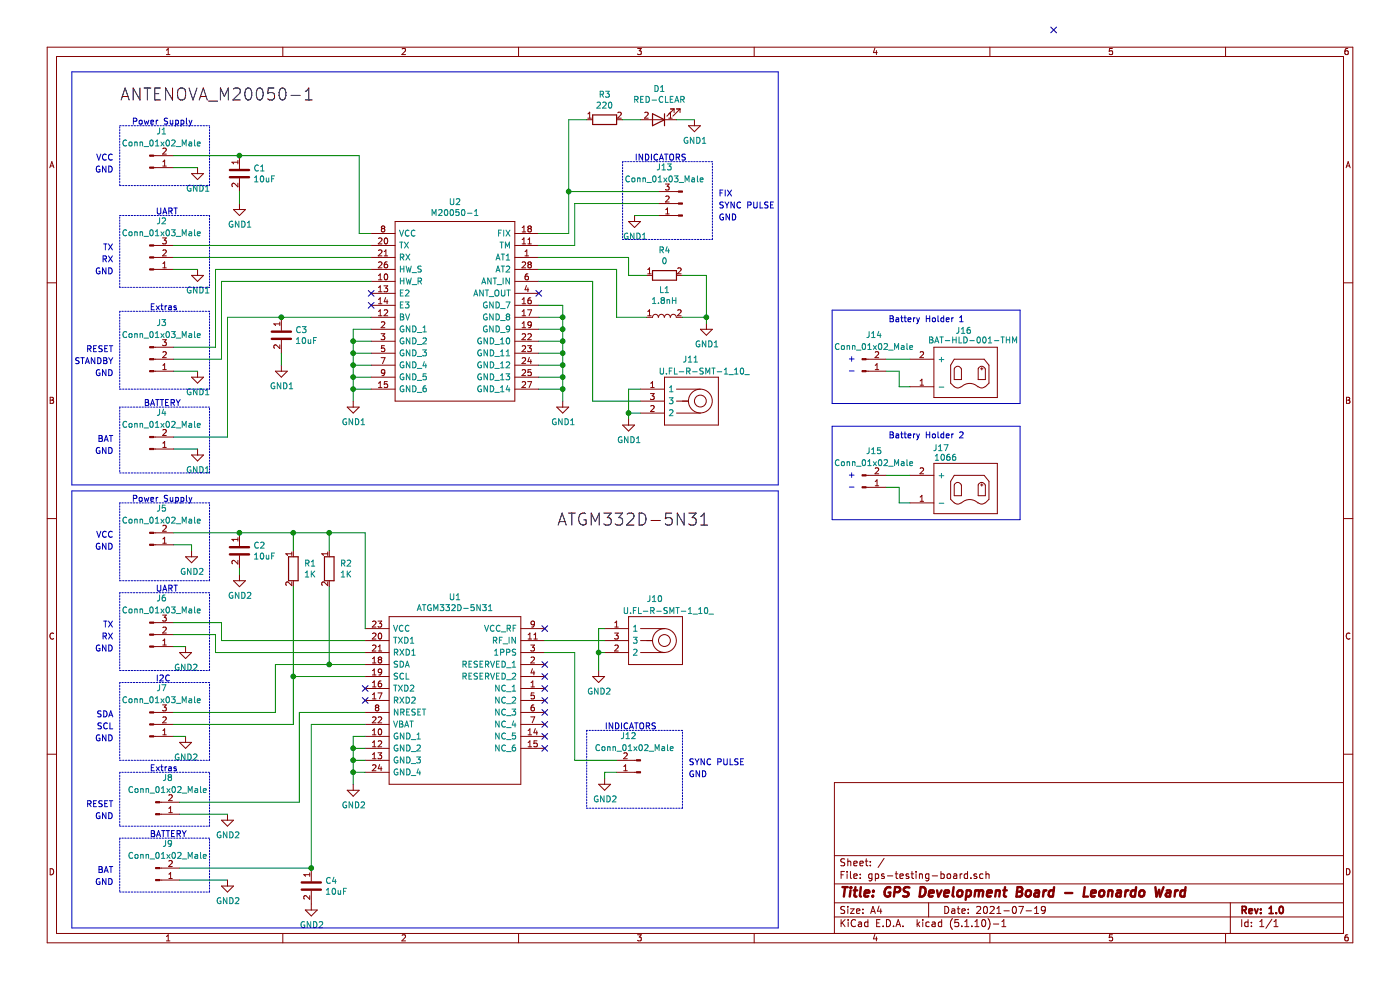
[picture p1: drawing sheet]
EESchema Schematic File Version 4
EELAYER 30 0
EELAYER END
$Descr A4 11693 8268
encoding utf-8
Sheet 1 1
Title "GPS Development Board - Leonardo Ward"
Date "2021-07-19"
Rev "1.0"
Comp ""
Comment1 ""
Comment2 ""
Comment3 ""
Comment4 ""
$EndDescr
$Comp
L M20050-1:M20050-1 U2
U 1 1
P 3100 1950
F 0 "U2" H 3800 2215 50  0000 C CNN
F 1 "M20050-1" H 3800 2124 50  0000 C CNN
F 2 "M20050-1:M200501" H 4350 2050 50  0001 L CNN
F 3 "https://www.mouser.com/datasheet/2/23/antenova_M20050-1-1279284.pdf" H 4350 1950 50  0001 L CNN
F 4 "Antennas GPS/GNSS RADIONOVA RF Module MTK chipset" H 4350 1850 50  0001 L CNN "Description"
F 5 "2" H 4350 1750 50  0001 L CNN "Height"
F 6 "Antenova" H 4350 1650 50  0001 L CNN "Manufacturer_Name"
F 7 "M20050-1" H 4350 1550 50  0001 L CNN "Manufacturer_Part_Number"
F 8 "237-M20050-1" H 4350 1450 50  0001 L CNN "Supplier Part Number 2"
F 9 "Mouser" H 4350 1350 50  0001 L CNN "Supplier 2"
F 10 "Digi-Key" H 4350 1250 50  0001 L CNN "Supplier 1"
F 11 "627-1100-1-ND" H 4350 1150 50  0001 L CNN "Supplier Part Number 1"
	1    3100 1950
	1    0    0    -1  
$EndComp
Wire Wire Line
	3100 3250 2950 3250
Wire Wire Line
	2950 3250 2950 3350
Wire Wire Line
	3100 3150 2950 3150
Wire Wire Line
	2950 3150 2950 3250
Connection ~ 2950 3250
Wire Wire Line
	3100 3050 2950 3050
Wire Wire Line
	2950 3050 2950 3150
Connection ~ 2950 3150
Wire Wire Line
	3100 2950 2950 2950
Wire Wire Line
	2950 2950 2950 3050
Connection ~ 2950 3050
Wire Wire Line
	3100 2850 2950 2850
Wire Wire Line
	2950 2850 2950 2950
Connection ~ 2950 2950
Wire Wire Line
	3100 2750 2950 2750
Wire Wire Line
	2950 2750 2950 2850
Connection ~ 2950 2850
Wire Wire Line
	4700 3250 4700 3350
Wire Wire Line
	4500 3250 4700 3250
Wire Wire Line
	4500 3150 4700 3150
Wire Wire Line
	4700 3150 4700 3250
Connection ~ 4700 3250
Wire Wire Line
	4500 3050 4700 3050
Wire Wire Line
	4700 3050 4700 3150
Connection ~ 4700 3150
Wire Wire Line
	4500 2950 4700 2950
Wire Wire Line
	4700 2950 4700 3050
Connection ~ 4700 3050
Wire Wire Line
	4500 2850 4700 2850
Wire Wire Line
	4700 2850 4700 2950
Connection ~ 4700 2950
Wire Wire Line
	4500 2750 4700 2750
Wire Wire Line
	4700 2750 4700 2850
Connection ~ 4700 2850
Wire Wire Line
	4500 2650 4700 2650
Wire Wire Line
	4700 2650 4700 2750
Connection ~ 4700 2750
Wire Wire Line
	4500 2550 4700 2550
Wire Wire Line
	4700 2550 4700 2650
Connection ~ 4700 2650
NoConn ~ 8800 250 
Text Notes 950  1350 2    50   ~ 0
VCC
Text Notes 950  2100 2    50   ~ 0
TX
Text Notes 950  2200 2    50   ~ 0
RX
Text Notes 950  2300 2    50   ~ 0
GND
Wire Notes Line
	1000 1800 1750 1800
Wire Notes Line
	1750 1800 1750 2400
Wire Notes Line
	1750 2400 1000 2400
Wire Notes Line
	1000 2400 1000 1800
Text Notes 1300 1800 0    50   ~ 0
UART
$Comp
L Connector:Conn_01x02_Male J1
U 1 1
P 1250 1400
F 0 "J1" H 1350 1100 50  0000 C CNN
F 1 "Conn_01x02_Male" H 1350 1200 50  0000 C CNN
F 2 "Connector_PinSocket_2.54mm:PinSocket_1x02_P2.54mm_Vertical" H 1250 1400 50  0001 C CNN
F 3 "~" H 1250 1400 50  0001 C CNN
	1    1250 1400
	1    0    0    1   
$EndComp
Wire Notes Line
	1000 1550 1750 1550
Wire Notes Line
	1750 1550 1750 1050
Wire Notes Line
	1000 1050 1750 1050
Wire Notes Line
	1000 1550 1000 1050
Text Notes 950  1450 2    50   ~ 0
GND
Text Notes 1100 1050 0    50   ~ 0
Power Supply
$Comp
L Connector:Conn_01x02_Male J4
U 1 1
P 1250 3750
F 0 "J4" H 1350 3450 50  0000 C CNN
F 1 "Conn_01x02_Male" H 1350 3550 50  0000 C CNN
F 2 "Connector_PinSocket_2.54mm:PinSocket_1x02_P2.54mm_Vertical" H 1250 3750 50  0001 C CNN
F 3 "~" H 1250 3750 50  0001 C CNN
	1    1250 3750
	1    0    0    1   
$EndComp
NoConn ~ 3100 2550
NoConn ~ 3100 2450
$Comp
L Connector:Conn_01x03_Male J2
U 1 1
P 1250 2150
F 0 "J2" H 1350 1850 50  0000 C CNN
F 1 "Conn_01x03_Male" H 1350 1950 50  0000 C CNN
F 2 "Connector_PinSocket_2.54mm:PinSocket_1x03_P2.54mm_Vertical" H 1250 2150 50  0001 C CNN
F 3 "~" H 1250 2150 50  0001 C CNN
	1    1250 2150
	1    0    0    1   
$EndComp
$Comp
L Connector:Conn_01x03_Male J3
U 1 1
P 1250 3000
F 0 "J3" H 1350 2700 50  0000 C CNN
F 1 "Conn_01x03_Male" H 1350 2800 50  0000 C CNN
F 2 "Connector_PinSocket_2.54mm:PinSocket_1x03_P2.54mm_Vertical" H 1250 3000 50  0001 C CNN
F 3 "~" H 1250 3000 50  0001 C CNN
	1    1250 3000
	1    0    0    1   
$EndComp
Wire Notes Line
	1000 2600 1000 3250
Wire Notes Line
	1000 3250 1750 3250
Wire Notes Line
	1750 3250 1750 2600
Wire Notes Line
	1750 2600 1000 2600
Text Notes 1250 2600 0    50   ~ 0
Extras
Text Notes 950  2950 2    50   ~ 0
RESET
Text Notes 950  3050 2    50   ~ 0
STANDBY
Text Notes 950  3150 2    50   ~ 0
GND
Wire Wire Line
	1800 2250 1800 2900
Wire Wire Line
	1800 2900 1450 2900
Wire Wire Line
	1850 2350 1850 3000
Wire Wire Line
	1850 3000 1450 3000
Wire Notes Line
	1000 3950 1750 3950
Wire Notes Line
	1750 3950 1750 3400
Wire Notes Line
	1750 3400 1000 3400
Wire Notes Line
	1000 3400 1000 3950
Text Notes 1200 3400 0    50   ~ 0
BATTERY
Text Notes 950  3700 2    50   ~ 0
BAT
Text Notes 950  3800 2    50   ~ 0
GND
Wire Wire Line
	1900 2650 1900 3650
Wire Wire Line
	1900 3650 1450 3650
$Comp
L power:GND1 #PWR0101
U 1 1
P 1650 1400
F 0 "#PWR0101" H 1650 1150 50  0001 C CNN
F 1 "GND1" H 1655 1227 50  0000 C CNN
F 2 "" H 1650 1400 50  0001 C CNN
F 3 "" H 1650 1400 50  0001 C CNN
	1    1650 1400
	1    0    0    -1  
$EndComp
Wire Wire Line
	1450 1400 1650 1400
$Comp
L power:GND1 #PWR0102
U 1 1
P 1650 2250
F 0 "#PWR0102" H 1650 2000 50  0001 C CNN
F 1 "GND1" H 1655 2077 50  0000 C CNN
F 2 "" H 1650 2250 50  0001 C CNN
F 3 "" H 1650 2250 50  0001 C CNN
	1    1650 2250
	1    0    0    -1  
$EndComp
$Comp
L power:GND1 #PWR0103
U 1 1
P 1650 3100
F 0 "#PWR0103" H 1650 2850 50  0001 C CNN
F 1 "GND1" H 1655 2927 50  0000 C CNN
F 2 "" H 1650 3100 50  0001 C CNN
F 3 "" H 1650 3100 50  0001 C CNN
	1    1650 3100
	1    0    0    -1  
$EndComp
$Comp
L power:GND1 #PWR0104
U 1 1
P 1650 3750
F 0 "#PWR0104" H 1650 3500 50  0001 C CNN
F 1 "GND1" H 1655 3577 50  0000 C CNN
F 2 "" H 1650 3750 50  0001 C CNN
F 3 "" H 1650 3750 50  0001 C CNN
	1    1650 3750
	1    0    0    -1  
$EndComp
$Comp
L power:GND1 #PWR0105
U 1 1
P 4700 3350
F 0 "#PWR0105" H 4700 3100 50  0001 C CNN
F 1 "GND1" H 4705 3177 50  0000 C CNN
F 2 "" H 4700 3350 50  0001 C CNN
F 3 "" H 4700 3350 50  0001 C CNN
	1    4700 3350
	1    0    0    -1  
$EndComp
Wire Wire Line
	1650 3750 1450 3750
Wire Wire Line
	1650 3100 1450 3100
Wire Wire Line
	1450 2250 1650 2250
$Comp
L power:GND1 #PWR0106
U 1 1
P 2000 1700
F 0 "#PWR0106" H 2000 1450 50  0001 C CNN
F 1 "GND1" H 2005 1527 50  0000 C CNN
F 2 "" H 2000 1700 50  0001 C CNN
F 3 "" H 2000 1700 50  0001 C CNN
	1    2000 1700
	1    0    0    -1  
$EndComp
Wire Wire Line
	3100 1950 3000 1950
Wire Wire Line
	1450 2050 3100 2050
Wire Wire Line
	1450 2150 3100 2150
Wire Wire Line
	1800 2250 3100 2250
Wire Wire Line
	1850 2350 3100 2350
$Comp
L power:GND1 #PWR0108
U 1 1
P 2350 3050
F 0 "#PWR0108" H 2350 2800 50  0001 C CNN
F 1 "GND1" H 2355 2877 50  0000 C CNN
F 2 "" H 2350 3050 50  0001 C CNN
F 3 "" H 2350 3050 50  0001 C CNN
	1    2350 3050
	1    0    0    -1  
$EndComp
$Comp
L power:GND1 #PWR0109
U 1 1
P 2950 3350
F 0 "#PWR0109" H 2950 3100 50  0001 C CNN
F 1 "GND1" H 2955 3177 50  0000 C CNN
F 2 "" H 2950 3350 50  0001 C CNN
F 3 "" H 2950 3350 50  0001 C CNN
	1    2950 3350
	1    0    0    -1  
$EndComp
$Comp
L power:GND1 #PWR0110
U 1 1
P 5300 1800
F 0 "#PWR0110" H 5300 1550 50  0001 C CNN
F 1 "GND1" H 5305 1627 50  0000 C CNN
F 2 "" H 5300 1800 50  0001 C CNN
F 3 "" H 5300 1800 50  0001 C CNN
	1    5300 1800
	1    0    0    -1  
$EndComp
Wire Notes Line
	5200 1350 5200 2000
Wire Notes Line
	5200 2000 5950 2000
Wire Notes Line
	5950 2000 5950 1350
Wire Notes Line
	5950 1350 5200 1350
$Comp
L power:GND1 #PWR0111
U 1 1
P 5900 2700
F 0 "#PWR0111" H 5900 2450 50  0001 C CNN
F 1 "GND1" H 5905 2527 50  0000 C CNN
F 2 "" H 5900 2700 50  0001 C CNN
F 3 "" H 5900 2700 50  0001 C CNN
	1    5900 2700
	1    0    0    -1  
$EndComp
Wire Wire Line
	5900 2650 5900 2700
Wire Wire Line
	5700 2300 5900 2300
Wire Wire Line
	5900 2300 5900 2650
Connection ~ 5900 2650
Text Notes 5300 1350 0    50   ~ 0
INDICATORS
Wire Wire Line
	3000 1950 3000 1300
$Comp
L Connector:Conn_01x03_Male J13
U 1 1
P 5700 1700
F 0 "J13" H 5850 1400 50  0000 C CNN
F 1 "Conn_01x03_Male" H 5850 1500 50  0000 C CNN
F 2 "Connector_PinSocket_2.54mm:PinSocket_1x03_P2.54mm_Vertical" H 5700 1700 50  0001 C CNN
F 3 "~" H 5700 1700 50  0001 C CNN
	1    5700 1700
	-1   0    0    1   
$EndComp
Wire Wire Line
	5300 1800 5500 1800
Text Notes 6000 1650 0    50   ~ 0
FIX
Text Notes 6000 1750 0    50   ~ 0
SYNC PULSE
Text Notes 6000 1850 0    50   ~ 0
GND
$Comp
L power:GND1 #PWR0112
U 1 1
P 5800 1000
F 0 "#PWR0112" H 5800 750 50  0001 C CNN
F 1 "GND1" H 5805 827 50  0000 C CNN
F 2 "" H 5800 1000 50  0001 C CNN
F 3 "" H 5800 1000 50  0001 C CNN
	1    5800 1000
	1    0    0    -1  
$EndComp
Wire Wire Line
	4750 1950 4750 1600
Wire Wire Line
	4750 1000 4900 1000
Wire Wire Line
	4500 1950 4750 1950
Wire Wire Line
	5200 1000 5350 1000
Wire Wire Line
	5650 1000 5800 1000
Wire Wire Line
	5500 1600 4750 1600
Connection ~ 4750 1600
Wire Wire Line
	4750 1600 4750 1000
Wire Wire Line
	5500 1700 4800 1700
Wire Wire Line
	4800 1700 4800 2050
Wire Wire Line
	4500 2050 4800 2050
Wire Wire Line
	4500 2150 5250 2150
Wire Wire Line
	5250 2150 5250 2300
Wire Wire Line
	5250 2300 5400 2300
Wire Wire Line
	4500 2250 5150 2250
Wire Wire Line
	5150 2250 5150 2650
$Comp
L U.FL-R-SMT-1_10_:U.FL-R-SMT-1_10_ J11
U 1 1
P 5350 3250
F 0 "J11" H 5700 3500 50  0000 L CNN
F 1 "U.FL-R-SMT-1_10_" H 5500 3400 50  0000 L CNN
F 2 "U.FL-R-SMT-1(10):U.FL-R-SMT-1_10_" H 6000 3350 50  0001 L CNN
F 3 "https://www.hirose.com/product/document?clcode=CL0331-0472-2-10&productname=U.FL-R-SMT-1(10)&series=U.FL&documenttype=2DDrawing&lang=en&documentid=0000940684" H 6000 3250 50  0001 L CNN
F 4 "UFL SMT PCB receptable,DC-6GHz Hirose Straight 50 Surface Mount UFL Connector, Receptacle, Solder Termination Coaxial" H 6000 3150 50  0001 L CNN "Description"
F 5 "" H 6000 3050 50  0001 L CNN "Height"
F 6 "Hirose" H 6000 2950 50  0001 L CNN "Manufacturer_Name"
F 7 "U.FL-R-SMT-1(10)" H 6000 2850 50  0001 L CNN "Manufacturer_Part_Number"
F 8 "798-U.FL-R-SMT-110" H 6000 2750 50  0001 L CNN "Mouser Part Number"
F 9 "https://www.mouser.co.uk/ProductDetail/Hirose-Connector/UFL-R-SMT-110?qs=kL1ClTr6oBoOdtqlGQpQrQ%3D%3D" H 6000 2650 50  0001 L CNN "Mouser Price/Stock"
F 10 "U.FL-R-SMT-1(10)" H 6000 2550 50  0001 L CNN "Arrow Part Number"
F 11 "https://www.arrow.com/en/products/u.fl-r-smt-1-10/hirose-electric" H 6000 2450 50  0001 L CNN "Arrow Price/Stock"
F 12 "Hirose" H 5350 3250 50  0001 C CNN "Manufacturer Name"
F 13 "U.FL-R-SMT-1(10)" H 5350 3250 50  0001 C CNN "Manufacturer Part Number"
F 14 "Digi-Key" H 5350 3250 50  0001 C CNN "Supplier 1"
F 15 "Mouser" H 5350 3250 50  0001 C CNN "Supplier 2"
F 16 "H11891CT-ND" H 5350 3250 50  0001 C CNN "Supplier Part Number 1"
F 17 "798-U.FL-R-SMT-110" H 5350 3250 50  0001 C CNN "Supplier Part Number 2"
	1    5350 3250
	1    0    0    -1  
$EndComp
Wire Wire Line
	4500 2350 4950 2350
Wire Wire Line
	4950 2350 4950 3350
Wire Wire Line
	4950 3350 5350 3350
$Comp
L power:GND1 #PWR0113
U 1 1
P 5250 3500
F 0 "#PWR0113" H 5250 3250 50  0001 C CNN
F 1 "GND1" H 5255 3327 50  0000 C CNN
F 2 "" H 5250 3500 50  0001 C CNN
F 3 "" H 5250 3500 50  0001 C CNN
	1    5250 3500
	1    0    0    -1  
$EndComp
Wire Wire Line
	5350 3450 5250 3450
Wire Wire Line
	5250 3450 5250 3500
Wire Wire Line
	5350 3250 5250 3250
Wire Wire Line
	5250 3250 5250 3450
Connection ~ 5250 3450
Wire Notes Line style solid
	600  600  6500 600 
Wire Notes Line style solid
	6500 600  6500 4050
Wire Notes Line style solid
	6500 4050 600  4050
Wire Notes Line style solid
	600  4050 600  600 
Text Label 1000 850  0    100  ~ 0
ANTENOVA_M20050-1
$Comp
L power:GND2 #PWR0114
U 1 1
P 2950 6550
F 0 "#PWR0114" H 2950 6300 50  0001 C CNN
F 1 "GND2" H 2955 6377 50  0000 C CNN
F 2 "" H 2950 6550 50  0001 C CNN
F 3 "" H 2950 6550 50  0001 C CNN
	1    2950 6550
	1    0    0    -1  
$EndComp
$Comp
L Connector:Conn_01x02_Male J5
U 1 1
P 1250 4550
F 0 "J5" H 1350 4250 50  0000 C CNN
F 1 "Conn_01x02_Male" H 1350 4350 50  0000 C CNN
F 2 "Connector_PinSocket_2.54mm:PinSocket_1x02_P2.54mm_Vertical" H 1250 4550 50  0001 C CNN
F 3 "~" H 1250 4550 50  0001 C CNN
	1    1250 4550
	1    0    0    1   
$EndComp
$Comp
L power:GND2 #PWR0115
U 1 1
P 1600 4600
F 0 "#PWR0115" H 1600 4350 50  0001 C CNN
F 1 "GND2" H 1605 4427 50  0000 C CNN
F 2 "" H 1600 4600 50  0001 C CNN
F 3 "" H 1600 4600 50  0001 C CNN
	1    1600 4600
	1    0    0    -1  
$EndComp
Wire Wire Line
	1600 4600 1600 4550
Wire Wire Line
	1600 4550 1450 4550
$Comp
L ATGM332D-5N31:ATGM332D-5N31 U1
U 1 1
P 3050 5250
F 0 "U1" H 3800 5515 50  0000 C CNN
F 1 "ATGM332D-5N31" H 3800 5424 50  0000 C CNN
F 2 "ATGM332D-5N31:ATGM332D5N31" H 4400 5350 50  0001 L CNN
F 3 "https://datasheet.lcsc.com/szlcsc/ZHONGKEWEI-ATGM332D-5N31_C128659.pdf" H 4400 5250 50  0001 L CNN
F 4 "Communication Modules/GNSS Modules 12.2x16x2.4mm" H 4400 5150 50  0001 L CNN "Description"
F 5 "2.6" H 4400 5050 50  0001 L CNN "Height"
F 6 "ZHONGKEWEI" H 4400 4950 50  0001 L CNN "Manufacturer_Name"
F 7 "ATGM332D-5N31" H 4400 4850 50  0001 L CNN "Manufacturer_Part_Number"
F 8 "C128659" H 4400 4750 50  0001 L CNN "LCSC"
	1    3050 5250
	1    0    0    -1  
$EndComp
Wire Wire Line
	2950 6550 2950 6450
Wire Wire Line
	2950 6450 3050 6450
Wire Wire Line
	3050 6350 2950 6350
Wire Wire Line
	2950 6350 2950 6450
Connection ~ 2950 6450
Wire Wire Line
	3050 6250 2950 6250
Wire Wire Line
	2950 6250 2950 6350
Connection ~ 2950 6350
Wire Wire Line
	3050 6150 2950 6150
Wire Wire Line
	2950 6150 2950 6250
Connection ~ 2950 6250
NoConn ~ 4550 6250
NoConn ~ 4550 6150
NoConn ~ 4550 6050
NoConn ~ 4550 5950
NoConn ~ 4550 5850
NoConn ~ 4550 5750
NoConn ~ 4550 5650
NoConn ~ 4550 5550
NoConn ~ 4550 5250
$Comp
L power:GND2 #PWR0116
U 1 1
P 2000 4800
F 0 "#PWR0116" H 2000 4550 50  0001 C CNN
F 1 "GND2" H 2005 4627 50  0000 C CNN
F 2 "" H 2000 4800 50  0001 C CNN
F 3 "" H 2000 4800 50  0001 C CNN
	1    2000 4800
	1    0    0    -1  
$EndComp
Wire Notes Line
	1000 4200 1000 4850
Wire Notes Line
	1000 4850 1750 4850
Wire Notes Line
	1750 4850 1750 4200
Wire Notes Line
	1750 4200 1000 4200
Text Notes 1100 4200 0    50   ~ 0
Power Supply
Text Notes 950  4500 2    50   ~ 0
VCC
Text Notes 950  4600 2    50   ~ 0
GND
$Comp
L Connector:Conn_01x03_Male J6
U 1 1
P 1250 5300
F 0 "J6" H 1350 5000 50  0000 C CNN
F 1 "Conn_01x03_Male" H 1350 5100 50  0000 C CNN
F 2 "Connector_PinSocket_2.54mm:PinSocket_1x03_P2.54mm_Vertical" H 1250 5300 50  0001 C CNN
F 3 "~" H 1250 5300 50  0001 C CNN
	1    1250 5300
	1    0    0    1   
$EndComp
$Comp
L power:GND2 #PWR0117
U 1 1
P 1550 5400
F 0 "#PWR0117" H 1550 5150 50  0001 C CNN
F 1 "GND2" H 1555 5227 50  0000 C CNN
F 2 "" H 1550 5400 50  0001 C CNN
F 3 "" H 1550 5400 50  0001 C CNN
	1    1550 5400
	1    0    0    -1  
$EndComp
Wire Wire Line
	1550 5400 1450 5400
Wire Notes Line
	1000 4950 1000 5600
Wire Notes Line
	1000 5600 1750 5600
Wire Notes Line
	1750 5600 1750 4950
Wire Notes Line
	1750 4950 1000 4950
Text Notes 1300 4950 0    50   ~ 0
UART
Text Notes 950  5250 2    50   ~ 0
TX
Text Notes 950  5350 2    50   ~ 0
RX
Text Notes 950  5450 2    50   ~ 0
GND
NoConn ~ 3050 5750
NoConn ~ 3050 5850
$Comp
L Connector:Conn_01x03_Male J7
U 1 1
P 1250 6050
F 0 "J7" H 1350 5750 50  0000 C CNN
F 1 "Conn_01x03_Male" H 1350 5850 50  0000 C CNN
F 2 "Connector_PinSocket_2.54mm:PinSocket_1x03_P2.54mm_Vertical" H 1250 6050 50  0001 C CNN
F 3 "~" H 1250 6050 50  0001 C CNN
	1    1250 6050
	1    0    0    1   
$EndComp
$Comp
L power:GND2 #PWR0118
U 1 1
P 1550 6150
F 0 "#PWR0118" H 1550 5900 50  0001 C CNN
F 1 "GND2" H 1555 5977 50  0000 C CNN
F 2 "" H 1550 6150 50  0001 C CNN
F 3 "" H 1550 6150 50  0001 C CNN
	1    1550 6150
	1    0    0    -1  
$EndComp
Wire Wire Line
	1550 6150 1450 6150
Wire Notes Line
	1000 5700 1000 6350
Wire Notes Line
	1000 6350 1750 6350
Wire Notes Line
	1750 6350 1750 5700
Wire Notes Line
	1750 5700 1000 5700
Text Notes 950  6000 2    50   ~ 0
SDA
Text Notes 950  6100 2    50   ~ 0
SCL
Text Notes 950  6200 2    50   ~ 0
GND
Text Notes 1300 5700 0    50   ~ 0
I2C
$Comp
L Connector:Conn_01x02_Male J8
U 1 1
P 1300 6800
F 0 "J8" H 1400 6500 50  0000 C CNN
F 1 "Conn_01x02_Male" H 1400 6600 50  0000 C CNN
F 2 "Connector_PinSocket_2.54mm:PinSocket_1x02_P2.54mm_Vertical" H 1300 6800 50  0001 C CNN
F 3 "~" H 1300 6800 50  0001 C CNN
	1    1300 6800
	1    0    0    1   
$EndComp
$Comp
L power:GND2 #PWR0119
U 1 1
P 1900 6800
F 0 "#PWR0119" H 1900 6550 50  0001 C CNN
F 1 "GND2" H 1905 6627 50  0000 C CNN
F 2 "" H 1900 6800 50  0001 C CNN
F 3 "" H 1900 6800 50  0001 C CNN
	1    1900 6800
	1    0    0    -1  
$EndComp
Wire Wire Line
	1900 6800 1500 6800
Wire Wire Line
	1500 6700 2500 6700
Wire Wire Line
	2500 5950 3050 5950
Wire Wire Line
	3050 6050 2600 6050
Wire Notes Line style solid
	600  4100 6500 4100
Wire Notes Line style solid
	6500 4100 6500 7750
Wire Notes Line style solid
	6500 7750 600  7750
Wire Notes Line style solid
	600  7750 600  4100
Wire Wire Line
	1450 5200 1850 5200
Wire Wire Line
	1850 5200 1850 5350
Wire Wire Line
	1850 5350 3050 5350
Wire Wire Line
	1450 5300 1800 5300
Wire Wire Line
	1800 5300 1800 5450
Wire Wire Line
	1800 5450 3050 5450
Wire Wire Line
	2500 5950 2500 6700
Wire Notes Line
	1000 6450 1000 6900
Wire Notes Line
	1000 6900 1750 6900
Wire Notes Line
	1750 6900 1750 6450
Wire Notes Line
	1750 6450 1000 6450
Text Notes 1250 6450 0    50   ~ 0
Extras
Text Notes 950  6750 2    50   ~ 0
RESET
Text Notes 950  6850 2    50   ~ 0
GND
$Comp
L U.FL-R-SMT-1_10_:U.FL-R-SMT-1_10_ J10
U 1 1
P 5050 5250
F 0 "J10" H 5400 5500 50  0000 L CNN
F 1 "U.FL-R-SMT-1_10_" H 5200 5400 50  0000 L CNN
F 2 "U.FL-R-SMT-1(10):U.FL-R-SMT-1_10_" H 5700 5350 50  0001 L CNN
F 3 "https://www.hirose.com/product/document?clcode=CL0331-0472-2-10&productname=U.FL-R-SMT-1(10)&series=U.FL&documenttype=2DDrawing&lang=en&documentid=0000940684" H 5700 5250 50  0001 L CNN
F 4 "UFL SMT PCB receptable,DC-6GHz Hirose Straight 50 Surface Mount UFL Connector, Receptacle, Solder Termination Coaxial" H 5700 5150 50  0001 L CNN "Description"
F 5 "" H 5700 5050 50  0001 L CNN "Height"
F 6 "Hirose" H 5700 4950 50  0001 L CNN "Manufacturer_Name"
F 7 "U.FL-R-SMT-1(10)" H 5700 4850 50  0001 L CNN "Manufacturer_Part_Number"
F 8 "798-U.FL-R-SMT-110" H 5700 4750 50  0001 L CNN "Mouser Part Number"
F 9 "https://www.mouser.co.uk/ProductDetail/Hirose-Connector/UFL-R-SMT-110?qs=kL1ClTr6oBoOdtqlGQpQrQ%3D%3D" H 5700 4650 50  0001 L CNN "Mouser Price/Stock"
F 10 "U.FL-R-SMT-1(10)" H 5700 4550 50  0001 L CNN "Arrow Part Number"
F 11 "https://www.arrow.com/en/products/u.fl-r-smt-1-10/hirose-electric" H 5700 4450 50  0001 L CNN "Arrow Price/Stock"
F 12 "Hirose" H 5050 5250 50  0001 C CNN "Manufacturer Name"
F 13 "U.FL-R-SMT-1(10)" H 5050 5250 50  0001 C CNN "Manufacturer Part Number"
F 14 "Digi-Key" H 5050 5250 50  0001 C CNN "Supplier 1"
F 15 "Mouser" H 5050 5250 50  0001 C CNN "Supplier 2"
F 16 "H11891CT-ND" H 5050 5250 50  0001 C CNN "Supplier Part Number 1"
F 17 "798-U.FL-R-SMT-110" H 5050 5250 50  0001 C CNN "Supplier Part Number 2"
	1    5050 5250
	1    0    0    -1  
$EndComp
$Comp
L power:GND2 #PWR0121
U 1 1
P 5000 5600
F 0 "#PWR0121" H 5000 5350 50  0001 C CNN
F 1 "GND2" H 5005 5427 50  0000 C CNN
F 2 "" H 5000 5600 50  0001 C CNN
F 3 "" H 5000 5600 50  0001 C CNN
	1    5000 5600
	1    0    0    -1  
$EndComp
Wire Wire Line
	5050 5450 5000 5450
Wire Wire Line
	5000 5450 5000 5600
Wire Wire Line
	5050 5250 5000 5250
Wire Wire Line
	5000 5250 5000 5450
Connection ~ 5000 5450
$Comp
L Connector:Conn_01x02_Male J12
U 1 1
P 5350 6450
F 0 "J12" H 5450 6150 50  0000 C CNN
F 1 "Conn_01x02_Male" H 5400 6250 50  0000 C CNN
F 2 "Connector_PinSocket_2.54mm:PinSocket_1x02_P2.54mm_Vertical" H 5350 6450 50  0001 C CNN
F 3 "~" H 5350 6450 50  0001 C CNN
	1    5350 6450
	-1   0    0    1   
$EndComp
Wire Wire Line
	4550 5350 5050 5350
Wire Wire Line
	5150 6350 4800 6350
Wire Wire Line
	4800 6350 4800 5450
Wire Wire Line
	4800 5450 4550 5450
Wire Wire Line
	5050 6500 5050 6450
Wire Wire Line
	5050 6450 5150 6450
Wire Notes Line
	4900 6100 4900 6750
Wire Notes Line
	4900 6750 5700 6750
Wire Notes Line
	5700 6750 5700 6100
Wire Notes Line
	5700 6100 4900 6100
Text Notes 5050 6100 0    50   ~ 0
INDICATORS
Text Notes 5750 6400 0    50   ~ 0
SYNC PULSE
Text Notes 5750 6500 0    50   ~ 0
GND
Text Label 4650 4400 0    100  ~ 0
ATGM332D-5N31
NoConn ~ 4500 2450
Wire Wire Line
	3050 5250 3050 4450
Wire Wire Line
	2450 6050 2450 5650
Wire Wire Line
	1450 6050 2450 6050
Wire Wire Line
	3050 5650 2450 5650
Connection ~ 2450 5650
Wire Wire Line
	2450 5650 2450 4900
Wire Wire Line
	1450 5950 2300 5950
Wire Wire Line
	2300 5950 2300 5550
Wire Wire Line
	2300 5550 2750 5550
Wire Wire Line
	2750 4900 2750 5550
Connection ~ 2750 5550
Wire Wire Line
	2750 5550 3050 5550
Wire Wire Line
	2450 4600 2450 4450
Connection ~ 2450 4450
Wire Wire Line
	2450 4450 2750 4450
Wire Wire Line
	2750 4600 2750 4450
Connection ~ 2750 4450
Wire Wire Line
	2750 4450 3050 4450
Wire Wire Line
	1450 4450 2000 4450
$Comp
L C-10uF-0805:10uF C2
U 1 1
P 2000 4600
F 0 "C2" H 2115 4646 50  0000 L CNN
F 1 "10uF" H 2115 4555 50  0000 L CNN
F 2 "Capacitor_SMD:C_0805_2012Metric" H 2850 4400 50  0001 C CNN
F 3 "" H 2000 4600 50  0001 C CNN
F 4 "Digi-Key" H 2400 4600 50  0001 C CNN "Supplier 1"
F 5 "1276-2404-1-ND" H 3000 4600 50  0001 C CNN "Supplier Part Number 1"
F 6 "Samsung Electro-Mechanics" H 2750 4500 50  0001 C CNN "Manufacturer"
F 7 "CL21A106KQCLNNC" H 3750 4500 50  0001 C CNN "Manufacturer Part Number"
	1    2000 4600
	1    0    0    -1  
$EndComp
Connection ~ 2000 4450
Wire Wire Line
	2000 4450 2450 4450
Wire Wire Line
	2000 4750 2000 4800
$Comp
L power:GND2 #PWR0107
U 1 1
P 2600 7550
F 0 "#PWR0107" H 2600 7300 50  0001 C CNN
F 1 "GND2" H 2605 7377 50  0000 C CNN
F 2 "" H 2600 7550 50  0001 C CNN
F 3 "" H 2600 7550 50  0001 C CNN
	1    2600 7550
	1    0    0    -1  
$EndComp
$Comp
L C-10uF-0805:10uF C4
U 1 1
P 2600 7400
F 0 "C4" H 2715 7446 50  0000 L CNN
F 1 "10uF" H 2715 7355 50  0000 L CNN
F 2 "Capacitor_SMD:C_0805_2012Metric" H 3450 7200 50  0001 C CNN
F 3 "" H 2600 7400 50  0001 C CNN
F 4 "Digi-Key" H 3000 7400 50  0001 C CNN "Supplier 1"
F 5 "1276-2404-1-ND" H 3600 7400 50  0001 C CNN "Supplier Part Number 1"
F 6 "Samsung Electro-Mechanics" H 3350 7300 50  0001 C CNN "Manufacturer"
F 7 "CL21A106KQCLNNC" H 4350 7300 50  0001 C CNN "Manufacturer Part Number"
	1    2600 7400
	1    0    0    -1  
$EndComp
Text Notes 1250 7000 0    50   ~ 0
BATTERY
Text Notes 950  7400 2    50   ~ 0
GND
Text Notes 950  7300 2    50   ~ 0
BAT
Wire Notes Line
	1750 7000 1000 7000
Wire Notes Line
	1750 7450 1750 7000
Wire Notes Line
	1000 7450 1750 7450
Wire Notes Line
	1000 7000 1000 7450
Wire Wire Line
	2600 7250 1500 7250
Wire Wire Line
	1900 7350 1500 7350
$Comp
L power:GND2 #PWR0120
U 1 1
P 1900 7350
F 0 "#PWR0120" H 1900 7100 50  0001 C CNN
F 1 "GND2" H 1905 7177 50  0000 C CNN
F 2 "" H 1900 7350 50  0001 C CNN
F 3 "" H 1900 7350 50  0001 C CNN
	1    1900 7350
	1    0    0    -1  
$EndComp
$Comp
L Connector:Conn_01x02_Male J9
U 1 1
P 1300 7350
F 0 "J9" H 1400 7050 50  0000 C CNN
F 1 "Conn_01x02_Male" H 1400 7150 50  0000 C CNN
F 2 "Connector_PinSocket_2.54mm:PinSocket_1x02_P2.54mm_Vertical" H 1300 7350 50  0001 C CNN
F 3 "~" H 1300 7350 50  0001 C CNN
	1    1300 7350
	1    0    0    1   
$EndComp
Wire Wire Line
	2600 7250 2600 6050
Connection ~ 2600 7250
Wire Wire Line
	1900 2650 2350 2650
Wire Wire Line
	1450 1300 2000 1300
$Comp
L C-10uF-0805:10uF C1
U 1 1
P 2000 1450
F 0 "C1" H 2115 1496 50  0000 L CNN
F 1 "10uF" H 2115 1405 50  0000 L CNN
F 2 "Capacitor_SMD:C_0805_2012Metric" H 2850 1250 50  0001 C CNN
F 3 "" H 2000 1450 50  0001 C CNN
F 4 "Digi-Key" H 2400 1450 50  0001 C CNN "Supplier 1"
F 5 "1276-2404-1-ND" H 3000 1450 50  0001 C CNN "Supplier Part Number 1"
F 6 "Samsung Electro-Mechanics" H 2750 1350 50  0001 C CNN "Manufacturer"
F 7 "CL21A106KQCLNNC" H 3750 1350 50  0001 C CNN "Manufacturer Part Number"
	1    2000 1450
	1    0    0    -1  
$EndComp
Connection ~ 2000 1300
Wire Wire Line
	2000 1300 3000 1300
$Comp
L C-10uF-0805:10uF C3
U 1 1
P 2350 2800
F 0 "C3" H 2465 2846 50  0000 L CNN
F 1 "10uF" H 2465 2755 50  0000 L CNN
F 2 "Capacitor_SMD:C_0805_2012Metric" H 3200 2600 50  0001 C CNN
F 3 "" H 2350 2800 50  0001 C CNN
F 4 "Digi-Key" H 2750 2800 50  0001 C CNN "Supplier 1"
F 5 "1276-2404-1-ND" H 3350 2800 50  0001 C CNN "Supplier Part Number 1"
F 6 "Samsung Electro-Mechanics" H 3100 2700 50  0001 C CNN "Manufacturer"
F 7 "CL21A106KQCLNNC" H 4100 2700 50  0001 C CNN "Manufacturer Part Number"
	1    2350 2800
	1    0    0    -1  
$EndComp
Connection ~ 2350 2650
Wire Wire Line
	2350 2650 3100 2650
Wire Wire Line
	2000 1700 2000 1600
Wire Wire Line
	2350 3050 2350 2950
$Comp
L R-0-0805:0 R4
U 1 1
P 5550 2300
F 0 "R4" V 5757 2300 50  0000 C CNN
F 1 "0" V 5666 2300 50  0000 C CNN
F 2 "Resistor_SMD:R_0805_2012Metric" H 6450 2100 50  0001 C CNN
F 3 "https://www.yageo.com/upload/media/product/productsearch/datasheet/rchip/PYu-RC_Group_51_RoHS_L_11.pdf" H 5550 2300 50  0001 C CNN
F 4 "Digi-Key" H 6000 2300 50  0001 C CNN "Supplier 1"
F 5 "311-0.0ARCT-ND" H 6150 2200 50  0001 C CNN "Supplier Part Number 1"
F 6 "Yageo" H 5900 2550 50  0001 C CNN "Manufacturer"
F 7 "RC0805JR-070RL" H 6150 2450 50  0001 C CNN "Manufacturer Part Number"
	1    5550 2300
	0    -1   -1   0   
$EndComp
$Comp
L L-1.8nH-0805:1.8nH L1
U 1 1
P 5550 2650
F 0 "L1" V 5775 2650 50  0000 C CNN
F 1 "1.8nH" V 5684 2650 50  0000 C CNN
F 2 "Inductor_SMD:L_0805_2012Metric" H 6450 2300 50  0001 C CNN
F 3 "https://abracon.com/Magnetics/new/AIMC-0805.pdf" H 5550 2650 50  0001 C CNN
F 4 "Digi-Key" H 6000 2500 50  0001 C CNN "Supplier 1"
F 5 "535-11559-1-ND" H 6200 2400 50  0001 C CNN "Supplier Part Number 1"
F 6 "Abracon LLC" H 6050 2700 50  0001 C CNN "Manufacturer"
F 7 "AIMC-0805-1N8S-T" H 6200 2600 50  0001 C CNN "Manufacturer Part Number"
	1    5550 2650
	0    -1   -1   0   
$EndComp
Wire Wire Line
	5150 2650 5400 2650
Wire Wire Line
	5700 2650 5900 2650
$Comp
L R-1K-0805:1K R1
U 1 1
P 2450 4750
F 0 "R1" H 2538 4796 50  0000 L CNN
F 1 "1K" H 2538 4705 50  0000 L CNN
F 2 "Resistor_SMD:R_0805_2012Metric" H 3300 4900 50  0001 C CNN
F 3 "https://industrial.panasonic.com/cdbs/www-data/pdf/RDA0000/AOA0000C304.pdf" H 2450 4750 50  0001 C CNN
F 4 "Digi-Key" H 2850 4700 50  0001 C CNN "Supplier 1"
F 5 "P1.00KCCT-ND" H 3000 4600 50  0001 C CNN "Supplier Part Number 1"
F 6 "Panasonic Electronic Components" H 3350 5000 50  0001 C CNN "Manufacturer"
F 7 "ERJ-6ENF1001V" H 3000 4800 50  0001 C CNN "Manufacturer Part Number"
	1    2450 4750
	1    0    0    -1  
$EndComp
$Comp
L R-1K-0805:1K R2
U 1 1
P 2750 4750
F 0 "R2" H 2838 4796 50  0000 L CNN
F 1 "1K" H 2838 4705 50  0000 L CNN
F 2 "Resistor_SMD:R_0805_2012Metric" H 3600 4900 50  0001 C CNN
F 3 "https://industrial.panasonic.com/cdbs/www-data/pdf/RDA0000/AOA0000C304.pdf" H 2750 4750 50  0001 C CNN
F 4 "Digi-Key" H 3150 4700 50  0001 C CNN "Supplier 1"
F 5 "P1.00KCCT-ND" H 3300 4600 50  0001 C CNN "Supplier Part Number 1"
F 6 "Panasonic Electronic Components" H 3650 5000 50  0001 C CNN "Manufacturer"
F 7 "ERJ-6ENF1001V" H 3300 4800 50  0001 C CNN "Manufacturer Part Number"
	1    2750 4750
	1    0    0    -1  
$EndComp
$Comp
L LED-RED-CLEAR-0805:RED-CLEAR D1
U 1 1
P 5500 1000
F 0 "D1" H 5493 745 50  0000 C CNN
F 1 "RED-CLEAR" H 5493 836 50  0000 C CNN
F 2 "LED_SMD:LED_0805_2012Metric" H 5550 500 50  0001 C CNN
F 3 "https://www.we-online.de/katalog/datasheet/150080SS75000.pdf" H 5500 1000 50  0001 C CNN
F 4 "Digi-Key" H 5350 600 50  0001 C CNN "Supplier 1"
F 5 "732-4985-1-ND" H 5900 600 50  0001 C CNN "Supplier Part Number 1"
F 6 "Würth Elektronik" H 5250 700 50  0001 C CNN "Manufacturer"
F 7 "150080SS75000" H 5900 700 50  0001 C CNN "Manufacturer Part Number"
	1    5500 1000
	-1   0    0    1   
$EndComp
$Comp
L R-220-0805:220 R3
U 1 1
P 5050 1000
F 0 "R3" V 5257 1000 50  0000 C CNN
F 1 "220" V 5166 1000 50  0000 C CNN
F 2 "Resistor_SMD:R_0805_2012Metric" H 6000 750 50  0001 C CNN
F 3 "https://www.yageo.com/upload/media/product/productsearch/datasheet/rchip/PYu-RC_Group_51_RoHS_L_11.pdf" H 5050 1000 50  0001 C CNN
F 4 "Digi-Key" H 5550 1200 50  0001 C CNN "Supplier 1"
F 5 "311-220ARCT-ND" H 5750 1100 50  0001 C CNN "Supplier Part Number 1"
F 6 "Yageo" H 5500 950 50  0001 C CNN "Manufacturer"
F 7 "RC0805JR-07220RL" H 5750 850 50  0001 C CNN "Manufacturer Part Number"
	1    5050 1000
	0    -1   -1   0   
$EndComp
$Comp
L power:GND2 #PWR0122
U 1 1
P 5050 6500
F 0 "#PWR0122" H 5050 6250 50  0001 C CNN
F 1 "GND2" H 5055 6327 50  0000 C CNN
F 2 "" H 5050 6500 50  0001 C CNN
F 3 "" H 5050 6500 50  0001 C CNN
	1    5050 6500
	1    0    0    -1  
$EndComp
$Comp
L BAT-HLD-001-THM:BAT-HLD-001-THM J16
U 1 1
P 7600 3000
F 0 "J16" H 7980 3240 50  0000 L CNN
F 1 "BAT-HLD-001-THM" H 7750 3160 50  0000 L CNN
F 2 "BAT-HLD-001-THM:BATHLD001THM" H 8420 3080 50  0001 L CNN
F 3 "http://www.mouser.com/datasheet/2/238/BAT-HLD-001-THM Diagram-1175214.pdf" H 8240 3000 50  0001 L CNN
F 4 "Coin Cell Battery Holders Bat Hld CR2032/2025 Through-hole Mount" H 8420 2930 50  0001 L CNN "Description"
F 5 "4.2" H 8420 2820 50  0001 L CNN "Height"
F 6 "Linx Technologies" H 8430 2710 50  0001 L CNN "Manufacturer_Name"
F 7 "BAT-HLD-001-THM" H 8440 2620 50  0001 L CNN "Manufacturer_Part_Number"
F 8 "712-BAT-HLD-001-THM" H 8250 2500 50  0001 L CNN "Supplier Part Number 2"
F 9 "Mouser" H 8250 2400 50  0001 L CNN "Supplier 2"
F 10 "Digi-Key" H 8250 2300 50  0001 L CNN "Supplier 1"
F 11 "BAT-HLD-001-THM-ND" H 8250 2200 50  0001 L CNN "Supplier Part Number 1"
	1    7600 3000
	1    0    0    -1  
$EndComp
$Comp
L Connector:Conn_01x02_Male J14
U 1 1
P 7200 3100
F 0 "J14" H 7300 2800 50  0000 C CNN
F 1 "Conn_01x02_Male" H 7300 2900 50  0000 C CNN
F 2 "Connector_PinSocket_2.54mm:PinSocket_1x02_P2.54mm_Vertical" H 7200 3100 50  0001 C CNN
F 3 "~" H 7200 3100 50  0001 C CNN
	1    7200 3100
	1    0    0    1   
$EndComp
Wire Wire Line
	7400 3000 7600 3000
Wire Wire Line
	7600 3230 7510 3230
Wire Wire Line
	7510 3230 7510 3100
Wire Wire Line
	7510 3100 7400 3100
Text Notes 7080 3030 0    50   ~ 0
+
Text Notes 7080 3130 0    50   ~ 0
-
Text Notes 7420 2700 0    50   ~ 0
Battery Holder 1
Wire Notes Line style solid
	6950 2590 6950 3370
Wire Notes Line style solid
	6950 3370 8520 3370
Wire Notes Line style solid
	6950 2590 8520 2590
Wire Notes Line style solid
	8520 2590 8520 3370
$Comp
L Connector:Conn_01x02_Male J15
U 1 1
P 7200 4070
F 0 "J15" H 7300 3770 50  0000 C CNN
F 1 "Conn_01x02_Male" H 7300 3870 50  0000 C CNN
F 2 "Connector_PinSocket_2.54mm:PinSocket_1x02_P2.54mm_Vertical" H 7200 4070 50  0001 C CNN
F 3 "~" H 7200 4070 50  0001 C CNN
	1    7200 4070
	1    0    0    1   
$EndComp
Wire Wire Line
	7400 3970 7600 3970
Wire Wire Line
	7600 4200 7510 4200
Wire Wire Line
	7510 4200 7510 4070
Wire Wire Line
	7510 4070 7400 4070
Text Notes 7080 4000 0    50   ~ 0
+
Text Notes 7080 4100 0    50   ~ 0
-
Text Notes 7420 3670 0    50   ~ 0
Battery Holder 2
Wire Notes Line style solid
	6950 3560 6950 4340
Wire Notes Line style solid
	6950 4340 8520 4340
Wire Notes Line style solid
	6950 3560 8520 3560
Wire Notes Line style solid
	8520 3560 8520 4340
$Comp
L BAT-1066:1066 J17
U 1 1
P 7800 3970
F 0 "J17" H 7790 4200 50  0000 L CNN
F 1 "1066" H 7800 4120 50  0000 L CNN
F 2 "BAT-1066:BAT-1066" H 8450 4070 50  0001 L CNN
F 3 "http://keyelco.com/userAssets/file/M65p5.pdf" H 8450 3970 50  0001 L CNN
F 4 "KEYSTONE - 1066.. - Battery Holder, Coin Cell - 20mm x 1, Through Hole" H 8450 3870 50  0001 L CNN "Description"
F 5 "9.85" H 8450 3770 50  0001 L CNN "Height"
F 6 "Keystone Electronics" H 8450 3670 50  0001 L CNN "Manufacturer_Name"
F 7 "1066" H 8450 3570 50  0001 L CNN "Manufacturer_Part_Number"
F 8 "534-1066" H 8450 3470 50  0001 L CNN "Supplier Part Number 2"
F 9 "Mouser" H 8450 3370 50  0001 L CNN "Supplier 2"
F 10 "Digi-Key" H 8450 3270 50  0001 L CNN "Supplier 1"
F 11 "36-1066-ND" H 8450 3170 50  0001 L CNN "Supplier Part Number 1"
	1    7800 3970
	1    0    0    -1  
$EndComp
$EndSCHEMATC
